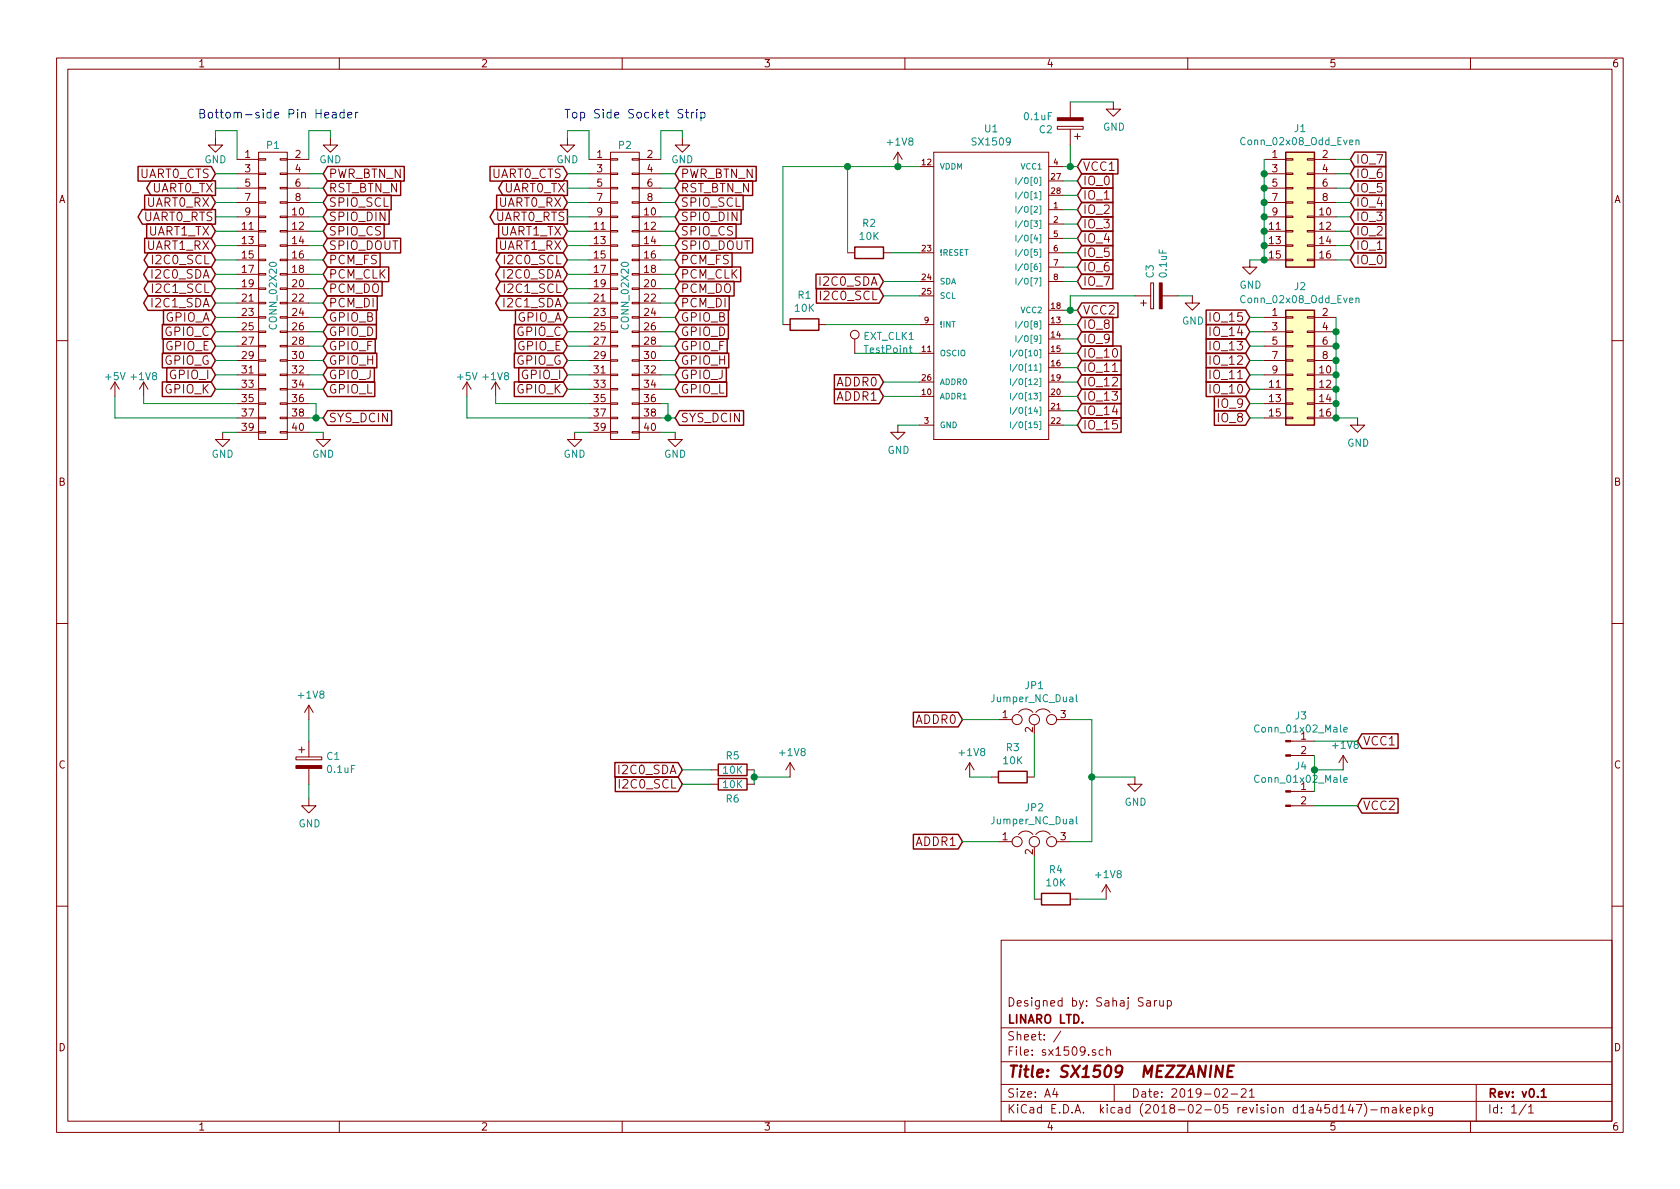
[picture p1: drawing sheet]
EESchema Schematic File Version 4
LIBS:sx1509-cache
EELAYER 26 0
EELAYER END
$Descr A4 11693 8268
encoding utf-8
Sheet 1 1
Title "SX1509  MEZZANINE"
Date "2019-02-21"
Rev "v0.1"
Comp "LINARO LTD."
Comment1 "Designed by: Sahaj Sarup"
Comment2 ""
Comment3 ""
Comment4 ""
$EndDescr
Text GLabel 3950 1500 0    60   Output ~ 0
UART0_RTS
$Comp
L power:GND #PWR01
U 1 1
P 3950 950
F 0 "#PWR01" H 3950 700 50  0001 C CNN
F 1 "GND" H 3950 800 50  0000 C CNN
F 2 "" H 3950 950 60  0000 C CNN
F 3 "" H 3950 950 60  0000 C CNN
	1    3950 950 
	1    0    0    -1  
$EndComp
Text GLabel 3950 1300 0    60   Output ~ 0
UART0_TX
$Comp
L power:GND #PWR02
U 1 1
P 4000 3000
F 0 "#PWR02" H 4000 2750 50  0001 C CNN
F 1 "GND" H 4000 2850 50  0000 C CNN
F 2 "" H 4000 3000 60  0000 C CNN
F 3 "" H 4000 3000 60  0000 C CNN
	1    4000 3000
	1    0    0    -1  
$EndComp
$Comp
L power:GND #PWR03
U 1 1
P 4700 3000
F 0 "#PWR03" H 4700 2750 50  0001 C CNN
F 1 "GND" H 4700 2850 50  0000 C CNN
F 2 "" H 4700 3000 60  0000 C CNN
F 3 "" H 4700 3000 60  0000 C CNN
	1    4700 3000
	1    0    0    -1  
$EndComp
Text GLabel 3950 1200 0    60   Input ~ 0
UART0_CTS
Text GLabel 4700 2900 2    60   Input ~ 0
SYS_DCIN
$Comp
L power:GND #PWR04
U 1 1
P 4750 950
F 0 "#PWR04" H 4750 700 50  0001 C CNN
F 1 "GND" H 4750 800 50  0000 C CNN
F 2 "" H 4750 950 60  0000 C CNN
F 3 "" H 4750 950 60  0000 C CNN
	1    4750 950 
	1    0    0    -1  
$EndComp
$Comp
L 96boards:CONN_02X20 P2
U 1 1
P 4350 2050
F 0 "P2" H 4350 3100 50  0000 C CNN
F 1 "CONN_02X20" V 4350 2050 50  0000 C CNN
F 2 "96boards:Socket_Strip_SMD_2x20_Pitch2mm" H 4350 1100 60  0001 C CNN
F 3 "" H 4350 1100 60  0000 C CNN
F 4 "Yxcon" H 4350 2050 60  0001 C CNN "Mfr"
F 5 "F240-1220A0xMUx1" H 4350 2050 60  0001 C CNN "Mfr Part #"
	1    4350 2050
	1    0    0    -1  
$EndComp
$Comp
L power:+1V8 #PWR05
U 1 1
P 3450 2750
F 0 "#PWR05" H 3450 2600 50  0001 C CNN
F 1 "+1V8" H 3450 2890 50  0000 C CNN
F 2 "" H 3450 2750 60  0000 C CNN
F 3 "" H 3450 2750 60  0000 C CNN
	1    3450 2750
	1    0    0    -1  
$EndComp
$Comp
L power:+5V #PWR06
U 1 1
P 3250 2750
F 0 "#PWR06" H 3250 2600 50  0001 C CNN
F 1 "+5V" H 3250 2890 50  0000 C CNN
F 2 "" H 3250 2750 60  0000 C CNN
F 3 "" H 3250 2750 60  0000 C CNN
	1    3250 2750
	1    0    0    -1  
$EndComp
Text GLabel 4700 1300 2    60   Input ~ 0
RST_BTN_N
Text GLabel 3950 2100 0    60   BiDi ~ 0
I2C1_SDA
Text GLabel 3950 2000 0    60   BiDi ~ 0
I2C1_SCL
Text GLabel 3950 1900 0    60   BiDi ~ 0
I2C0_SDA
Text GLabel 3950 1800 0    60   BiDi ~ 0
I2C0_SCL
Text GLabel 3950 2200 0    60   Input ~ 0
GPIO_A
Text GLabel 3950 1400 0    60   Input ~ 0
UART0_RX
Text GLabel 4700 1200 2    60   Input ~ 0
PWR_BTN_N
Text GLabel 3950 1600 0    60   Input ~ 0
UART1_TX
Text GLabel 3950 2300 0    60   Input ~ 0
GPIO_C
Text GLabel 3950 2400 0    60   Input ~ 0
GPIO_E
Text GLabel 3950 2500 0    60   Input ~ 0
GPIO_G
Text GLabel 3950 2600 0    60   Input ~ 0
GPIO_I
Text GLabel 3950 2700 0    60   Input ~ 0
GPIO_K
Text GLabel 3950 1700 0    60   Input ~ 0
UART1_RX
Text GLabel 4700 2200 2    60   Input ~ 0
GPIO_B
Text GLabel 4700 1400 2    60   Input ~ 0
SPIO_SCL
Text GLabel 4700 1500 2    60   Input ~ 0
SPIO_DIN
Text GLabel 4700 1600 2    60   Input ~ 0
SPIO_CS
Text GLabel 4700 1700 2    60   Input ~ 0
SPIO_DOUT
Text GLabel 4700 1800 2    60   Input ~ 0
PCM_FS
Text GLabel 4700 1900 2    60   Input ~ 0
PCM_CLK
Text GLabel 4700 2000 2    60   Input ~ 0
PCM_DO
Text GLabel 4700 2100 2    60   Input ~ 0
PCM_DI
Text GLabel 4700 2300 2    60   Input ~ 0
GPIO_D
Text GLabel 4700 2400 2    60   Input ~ 0
GPIO_F
Text GLabel 4700 2500 2    60   Input ~ 0
GPIO_H
Text GLabel 4700 2600 2    60   Input ~ 0
GPIO_J
Text GLabel 4700 2700 2    60   Input ~ 0
GPIO_L
Wire Wire Line
	4600 1200 4700 1200
Wire Wire Line
	4600 900  4750 900 
Wire Wire Line
	4750 900  4750 950 
Wire Wire Line
	3250 2750 3250 2900
Wire Wire Line
	3450 2750 3450 2800
Wire Wire Line
	3950 2400 4100 2400
Wire Wire Line
	3950 2500 4100 2500
Wire Wire Line
	3950 2600 4100 2600
Wire Wire Line
	3950 2700 4100 2700
Wire Wire Line
	3450 2800 4100 2800
Wire Wire Line
	4100 900  4100 1100
Wire Wire Line
	3950 900  4100 900 
Wire Wire Line
	4600 900  4600 1100
Wire Wire Line
	4600 1300 4700 1300
Wire Wire Line
	4600 1400 4700 1400
Wire Wire Line
	4600 1500 4700 1500
Wire Wire Line
	4600 1600 4700 1600
Wire Wire Line
	4600 1700 4700 1700
Wire Wire Line
	4600 1800 4700 1800
Wire Wire Line
	4600 1900 4700 1900
Wire Wire Line
	4600 2000 4700 2000
Wire Wire Line
	4600 2100 4700 2100
Wire Wire Line
	4600 2200 4700 2200
Wire Wire Line
	4600 2300 4700 2300
Wire Wire Line
	4600 2400 4700 2400
Wire Wire Line
	4600 2500 4700 2500
Wire Wire Line
	4600 2600 4700 2600
Wire Wire Line
	4600 2700 4700 2700
Connection ~ 4650 2900
Wire Wire Line
	4650 2800 4650 2900
Wire Wire Line
	4600 2800 4650 2800
Wire Wire Line
	4600 2900 4650 2900
Wire Wire Line
	3950 900  3950 950 
Wire Wire Line
	3950 1200 4100 1200
Wire Wire Line
	3950 2300 4100 2300
Wire Wire Line
	3950 2200 4100 2200
Wire Wire Line
	4100 3000 4000 3000
Wire Wire Line
	4600 3000 4700 3000
Wire Wire Line
	3250 2900 4100 2900
Wire Wire Line
	3950 1300 4100 1300
Wire Wire Line
	3950 1400 4100 1400
Wire Wire Line
	3950 1800 4100 1800
Wire Wire Line
	3950 1900 4100 1900
Wire Wire Line
	3950 2000 4100 2000
Wire Wire Line
	3950 2100 4100 2100
Wire Wire Line
	3950 1600 4100 1600
Wire Wire Line
	3950 1700 4100 1700
Wire Wire Line
	4100 1500 3950 1500
$Comp
L power:GND #PWR07
U 1 1
P 1500 950
F 0 "#PWR07" H 1500 700 50  0001 C CNN
F 1 "GND" H 1500 800 50  0000 C CNN
F 2 "" H 1500 950 60  0000 C CNN
F 3 "" H 1500 950 60  0000 C CNN
	1    1500 950 
	1    0    0    -1  
$EndComp
$Comp
L power:GND #PWR08
U 1 1
P 1550 3000
F 0 "#PWR08" H 1550 2750 50  0001 C CNN
F 1 "GND" H 1550 2850 50  0000 C CNN
F 2 "" H 1550 3000 60  0000 C CNN
F 3 "" H 1550 3000 60  0000 C CNN
	1    1550 3000
	1    0    0    -1  
$EndComp
$Comp
L power:GND #PWR09
U 1 1
P 2250 3000
F 0 "#PWR09" H 2250 2750 50  0001 C CNN
F 1 "GND" H 2250 2850 50  0000 C CNN
F 2 "" H 2250 3000 60  0000 C CNN
F 3 "" H 2250 3000 60  0000 C CNN
	1    2250 3000
	1    0    0    -1  
$EndComp
Text GLabel 2250 2900 2    60   Input ~ 0
SYS_DCIN
$Comp
L power:GND #PWR010
U 1 1
P 2300 950
F 0 "#PWR010" H 2300 700 50  0001 C CNN
F 1 "GND" H 2300 800 50  0000 C CNN
F 2 "" H 2300 950 60  0000 C CNN
F 3 "" H 2300 950 60  0000 C CNN
	1    2300 950 
	1    0    0    -1  
$EndComp
$Comp
L 96boards:CONN_02X20 P1
U 1 1
P 1900 2050
F 0 "P1" H 1900 3100 50  0000 C CNN
F 1 "CONN_02X20" V 1900 2050 50  0000 C CNN
F 2 "96boards:Pin_Header_SMD_2x20_Pitch2mm" H 1900 1100 60  0001 C CNN
F 3 "" H 1900 1100 60  0000 C CNN
F 4 "Yxcon" H 1900 2050 60  0001 C CNN "Mfr"
F 5 "P220-1220A0xMxxxx2" H 1900 2050 60  0001 C CNN "Mfr Part #"
	1    1900 2050
	1    0    0    -1  
$EndComp
$Comp
L power:+1V8 #PWR011
U 1 1
P 1000 2750
F 0 "#PWR011" H 1000 2600 50  0001 C CNN
F 1 "+1V8" H 1000 2890 50  0000 C CNN
F 2 "" H 1000 2750 60  0000 C CNN
F 3 "" H 1000 2750 60  0000 C CNN
	1    1000 2750
	1    0    0    -1  
$EndComp
$Comp
L power:+5V #PWR012
U 1 1
P 800 2750
F 0 "#PWR012" H 800 2600 50  0001 C CNN
F 1 "+5V" H 800 2890 50  0000 C CNN
F 2 "" H 800 2750 60  0000 C CNN
F 3 "" H 800 2750 60  0000 C CNN
	1    800  2750
	1    0    0    -1  
$EndComp
Text GLabel 1500 2100 0    60   BiDi ~ 0
I2C1_SDA
Text GLabel 1500 2000 0    60   BiDi ~ 0
I2C1_SCL
Text GLabel 1500 1900 0    60   BiDi ~ 0
I2C0_SDA
Text GLabel 1500 1800 0    60   BiDi ~ 0
I2C0_SCL
Text GLabel 2250 1200 2    60   Input ~ 0
PWR_BTN_N
Text GLabel 2250 1300 2    60   Input ~ 0
RST_BTN_N
Text GLabel 1500 1500 0    60   Output ~ 0
UART0_RTS
Text GLabel 1500 1400 0    60   Input ~ 0
UART0_RX
Text GLabel 1500 1300 0    60   Output ~ 0
UART0_TX
Text GLabel 1500 1200 0    60   Input ~ 0
UART0_CTS
Text GLabel 1500 2200 0    60   Input ~ 0
GPIO_A
Text GLabel 2250 2200 2    60   Input ~ 0
GPIO_B
Text GLabel 1500 1600 0    60   Input ~ 0
UART1_TX
Text GLabel 1500 1700 0    60   Input ~ 0
UART1_RX
Text GLabel 1500 2300 0    60   Input ~ 0
GPIO_C
Text GLabel 1500 2400 0    60   Input ~ 0
GPIO_E
Text GLabel 1500 2500 0    60   Input ~ 0
GPIO_G
Text GLabel 1500 2600 0    60   Input ~ 0
GPIO_I
Text GLabel 1500 2700 0    60   Input ~ 0
GPIO_K
Text GLabel 2250 1400 2    60   Input ~ 0
SPIO_SCL
Text GLabel 2250 1500 2    60   Input ~ 0
SPIO_DIN
Text GLabel 2250 1600 2    60   Input ~ 0
SPIO_CS
Text GLabel 2250 1700 2    60   Input ~ 0
SPIO_DOUT
Text GLabel 2250 1800 2    60   Input ~ 0
PCM_FS
Text GLabel 2250 1900 2    60   Input ~ 0
PCM_CLK
Text GLabel 2250 2000 2    60   Input ~ 0
PCM_DO
Text GLabel 2250 2100 2    60   Input ~ 0
PCM_DI
Text GLabel 2250 2300 2    60   Input ~ 0
GPIO_D
Text GLabel 2250 2400 2    60   Input ~ 0
GPIO_F
Text GLabel 2250 2500 2    60   Input ~ 0
GPIO_H
Text GLabel 2250 2600 2    60   Input ~ 0
GPIO_J
Text GLabel 2250 2700 2    60   Input ~ 0
GPIO_L
Wire Wire Line
	2150 900  2300 900 
Wire Wire Line
	2300 900  2300 950 
Wire Wire Line
	800  2750 800  2900
Wire Wire Line
	1000 2750 1000 2800
Wire Wire Line
	1500 2400 1650 2400
Wire Wire Line
	1500 2500 1650 2500
Wire Wire Line
	1500 2600 1650 2600
Wire Wire Line
	1500 2700 1650 2700
Wire Wire Line
	1000 2800 1650 2800
Wire Wire Line
	1650 900  1650 1100
Wire Wire Line
	1500 900  1650 900 
Wire Wire Line
	2150 900  2150 1100
Wire Wire Line
	2150 1200 2250 1200
Wire Wire Line
	2150 1300 2250 1300
Wire Wire Line
	2150 1400 2250 1400
Wire Wire Line
	2150 1500 2250 1500
Wire Wire Line
	2150 1600 2250 1600
Wire Wire Line
	2150 1700 2250 1700
Wire Wire Line
	2150 1800 2250 1800
Wire Wire Line
	2150 1900 2250 1900
Wire Wire Line
	2150 2000 2250 2000
Wire Wire Line
	2150 2100 2250 2100
Wire Wire Line
	2150 2200 2250 2200
Wire Wire Line
	2150 2300 2250 2300
Wire Wire Line
	2150 2400 2250 2400
Wire Wire Line
	2150 2500 2250 2500
Wire Wire Line
	2150 2600 2250 2600
Wire Wire Line
	2150 2700 2250 2700
Connection ~ 2200 2900
Wire Wire Line
	2200 2800 2200 2900
Wire Wire Line
	2150 2800 2200 2800
Wire Wire Line
	2150 2900 2200 2900
Wire Wire Line
	1500 900  1500 950 
Wire Wire Line
	1500 1200 1650 1200
Wire Wire Line
	1500 2300 1650 2300
Wire Wire Line
	1500 2200 1650 2200
Wire Wire Line
	1650 3000 1550 3000
Wire Wire Line
	2150 3000 2250 3000
Wire Wire Line
	800  2900 1650 2900
Wire Wire Line
	1500 1300 1650 1300
Wire Wire Line
	1500 1400 1650 1400
Wire Wire Line
	1500 1800 1650 1800
Wire Wire Line
	1500 1900 1650 1900
Wire Wire Line
	1500 2000 1650 2000
Wire Wire Line
	1500 2100 1650 2100
Wire Wire Line
	1500 1600 1650 1600
Wire Wire Line
	1500 1700 1650 1700
Wire Wire Line
	1650 1500 1500 1500
Text Notes 1375 825  0    60   ~ 0
Bottom-side Pin Header
Text Notes 3925 825  0    60   ~ 0
Top Side Socket Strip
Wire Wire Line
	4650 2900 4700 2900
Wire Wire Line
	2200 2900 2250 2900
$Comp
L sx1509:SX1509 U1
U 1 1
P 6900 2050
F 0 "U1" H 6900 3215 50  0000 C CNN
F 1 "SX1509" H 6900 3124 50  0000 C CNN
F 2 "sx1509:QFN-28" H 6930 2200 20  0001 C CNN
F 3 "" H 6900 2050 60  0001 C CNN
	1    6900 2050
	1    0    0    -1  
$EndComp
$Comp
L power:GND #PWR0101
U 1 1
P 6250 2950
F 0 "#PWR0101" H 6250 2700 50  0001 C CNN
F 1 "GND" H 6255 2777 50  0000 C CNN
F 2 "" H 6250 2950 50  0001 C CNN
F 3 "" H 6250 2950 50  0001 C CNN
	1    6250 2950
	1    0    0    -1  
$EndComp
$Comp
L power:+1V8 #PWR0102
U 1 1
P 6250 1150
F 0 "#PWR0102" H 6250 1000 50  0001 C CNN
F 1 "+1V8" H 6265 1323 50  0000 C CNN
F 2 "" H 6250 1150 50  0001 C CNN
F 3 "" H 6250 1150 50  0001 C CNN
	1    6250 1150
	1    0    0    -1  
$EndComp
Text GLabel 6150 1950 0    60   Input ~ 0
I2C0_SDA
Text GLabel 6150 2050 0    60   Input ~ 0
I2C0_SCL
Wire Wire Line
	6150 1950 6400 1950
Wire Wire Line
	6150 2050 6400 2050
Wire Wire Line
	6250 1150 6400 1150
Wire Wire Line
	6250 2950 6400 2950
Text GLabel 7500 1250 2    60   Input ~ 0
IO_0
Text GLabel 7500 1350 2    60   Input ~ 0
IO_1
Text GLabel 7500 1450 2    60   Input ~ 0
IO_2
Text GLabel 7500 1550 2    60   Input ~ 0
IO_3
Text GLabel 7500 1650 2    60   Input ~ 0
IO_4
Text GLabel 7500 1750 2    60   Input ~ 0
IO_5
Text GLabel 7500 1850 2    60   Input ~ 0
IO_6
Text GLabel 7500 1950 2    60   Input ~ 0
IO_7
Text GLabel 7500 2250 2    60   Input ~ 0
IO_8
Text GLabel 7500 2350 2    60   Input ~ 0
IO_9
Text GLabel 7500 2450 2    60   Input ~ 0
IO_10
Text GLabel 7500 2550 2    60   Input ~ 0
IO_11
Text GLabel 7500 2650 2    60   Input ~ 0
IO_12
Text GLabel 7500 2750 2    60   Input ~ 0
IO_13
Text GLabel 7500 2850 2    60   Input ~ 0
IO_14
Text GLabel 7500 2950 2    60   Input ~ 0
IO_15
Text GLabel 9400 1800 2    60   Input ~ 0
IO_0
Text GLabel 9400 1700 2    60   Input ~ 0
IO_1
Text GLabel 9400 1600 2    60   Input ~ 0
IO_2
Text GLabel 9400 1500 2    60   Input ~ 0
IO_3
Text GLabel 9400 1400 2    60   Input ~ 0
IO_4
Text GLabel 9400 1300 2    60   Input ~ 0
IO_5
Text GLabel 9400 1200 2    60   Input ~ 0
IO_6
Text GLabel 9400 1100 2    60   Input ~ 0
IO_7
Text GLabel 8700 2900 0    60   Input ~ 0
IO_8
Text GLabel 8700 2800 0    60   Input ~ 0
IO_9
Text GLabel 8700 2700 0    60   Input ~ 0
IO_10
Text GLabel 8700 2600 0    60   Input ~ 0
IO_11
Text GLabel 8700 2500 0    60   Input ~ 0
IO_12
Text GLabel 8700 2400 0    60   Input ~ 0
IO_13
Text GLabel 8700 2300 0    60   Input ~ 0
IO_14
Text GLabel 8700 2200 0    60   Input ~ 0
IO_15
Wire Wire Line
	7500 1250 7400 1250
Wire Wire Line
	7400 1350 7500 1350
Wire Wire Line
	7500 1450 7400 1450
Wire Wire Line
	7400 1550 7500 1550
Wire Wire Line
	7500 1650 7400 1650
Wire Wire Line
	7400 1750 7500 1750
Wire Wire Line
	7500 1850 7400 1850
Wire Wire Line
	7400 1950 7500 1950
Wire Wire Line
	7500 2250 7400 2250
Wire Wire Line
	7400 2350 7500 2350
Wire Wire Line
	7500 2450 7400 2450
Wire Wire Line
	7400 2550 7500 2550
Wire Wire Line
	7500 2650 7400 2650
Wire Wire Line
	7400 2750 7500 2750
Wire Wire Line
	7500 2850 7400 2850
Wire Wire Line
	7400 2950 7500 2950
$Comp
L Connector:Conn_01x02_Male J3
U 1 1
P 8950 5150
F 0 "J3" H 9056 5328 50  0000 C CNN
F 1 "Conn_01x02_Male" H 9056 5237 50  0000 C CNN
F 2 "Connector_PinHeader_2.54mm:PinHeader_1x02_P2.54mm_Horizontal" H 8950 5150 50  0001 C CNN
F 3 "~" H 8950 5150 50  0001 C CNN
	1    8950 5150
	1    0    0    -1  
$EndComp
$Comp
L Connector:Conn_01x02_Male J4
U 1 1
P 8950 5500
F 0 "J4" H 9056 5678 50  0000 C CNN
F 1 "Conn_01x02_Male" H 9056 5587 50  0000 C CNN
F 2 "Connector_PinHeader_2.54mm:PinHeader_1x02_P2.54mm_Horizontal" H 8950 5500 50  0001 C CNN
F 3 "~" H 8950 5500 50  0001 C CNN
	1    8950 5500
	1    0    0    -1  
$EndComp
Wire Wire Line
	9150 5250 9150 5350
$Comp
L power:+1V8 #PWR0103
U 1 1
P 9350 5350
F 0 "#PWR0103" H 9350 5200 50  0001 C CNN
F 1 "+1V8" H 9365 5523 50  0000 C CNN
F 2 "" H 9350 5350 50  0001 C CNN
F 3 "" H 9350 5350 50  0001 C CNN
	1    9350 5350
	1    0    0    -1  
$EndComp
Wire Wire Line
	9350 5350 9150 5350
Connection ~ 9150 5350
Wire Wire Line
	9150 5350 9150 5500
Text GLabel 7500 1150 2    60   Input ~ 0
VCC1
Text GLabel 7500 2150 2    60   Input ~ 0
VCC2
Text GLabel 9450 5150 2    60   Input ~ 0
VCC1
Text GLabel 9450 5600 2    60   Input ~ 0
VCC2
Wire Wire Line
	7400 1150 7450 1150
Wire Wire Line
	7500 2150 7450 2150
Wire Wire Line
	9150 5150 9450 5150
Wire Wire Line
	9150 5600 9450 5600
$Comp
L Device:CP C1
U 1 1
P 2150 5300
F 0 "C1" H 2268 5346 50  0000 L CNN
F 1 "0.1uF" H 2268 5255 50  0000 L CNN
F 2 "Capacitor_SMD:C_0201_0603Metric" H 2188 5150 50  0001 C CNN
F 3 "~" H 2150 5300 50  0001 C CNN
	1    2150 5300
	1    0    0    -1  
$EndComp
$Comp
L power:+1V8 #PWR0104
U 1 1
P 2150 5000
F 0 "#PWR0104" H 2150 4850 50  0001 C CNN
F 1 "+1V8" H 2165 5173 50  0000 C CNN
F 2 "" H 2150 5000 50  0001 C CNN
F 3 "" H 2150 5000 50  0001 C CNN
	1    2150 5000
	1    0    0    -1  
$EndComp
$Comp
L power:GND #PWR0105
U 1 1
P 2150 5550
F 0 "#PWR0105" H 2150 5300 50  0001 C CNN
F 1 "GND" H 2155 5377 50  0000 C CNN
F 2 "" H 2150 5550 50  0001 C CNN
F 3 "" H 2150 5550 50  0001 C CNN
	1    2150 5550
	1    0    0    -1  
$EndComp
Wire Wire Line
	2150 5000 2150 5150
$Comp
L Device:R R2
U 1 1
P 6050 1750
F 0 "R2" V 5843 1750 50  0000 C CNN
F 1 "10K" V 5934 1750 50  0000 C CNN
F 2 "Resistor_SMD:R_0201_0603Metric" V 5980 1750 50  0001 C CNN
F 3 "~" H 6050 1750 50  0001 C CNN
	1    6050 1750
	0    1    1    0   
$EndComp
$Comp
L Device:R R1
U 1 1
P 5600 2250
F 0 "R1" V 5393 2250 50  0000 C CNN
F 1 "10K" V 5484 2250 50  0000 C CNN
F 2 "Resistor_SMD:R_0201_0603Metric" V 5530 2250 50  0001 C CNN
F 3 "~" H 5600 2250 50  0001 C CNN
	1    5600 2250
	0    1    1    0   
$EndComp
Wire Wire Line
	6250 1150 5900 1150
Wire Wire Line
	5900 1150 5900 1750
Connection ~ 6250 1150
Wire Wire Line
	6200 1750 6400 1750
Wire Wire Line
	5900 1150 5450 1150
Wire Wire Line
	5450 1150 5450 2250
Connection ~ 5900 1150
Wire Wire Line
	5750 2250 6400 2250
$Comp
L Device:CP C3
U 1 1
P 8050 2050
F 0 "C3" H 8168 2096 50  0000 L CNN
F 1 "0.1uF" H 8168 2005 50  0000 L CNN
F 2 "Capacitor_SMD:C_0201_0603Metric" H 8088 1900 50  0001 C CNN
F 3 "~" H 8050 2050 50  0001 C CNN
	1    8050 2050
	0    -1   -1   0   
$EndComp
$Comp
L Device:CP C2
U 1 1
P 7450 850
F 0 "C2" H 7568 896 50  0000 L CNN
F 1 "0.1uF" H 7568 805 50  0000 L CNN
F 2 "Capacitor_SMD:C_0201_0603Metric" H 7488 700 50  0001 C CNN
F 3 "~" H 7450 850 50  0001 C CNN
	1    7450 850 
	-1   0    0    1   
$EndComp
$Comp
L power:GND #PWR0106
U 1 1
P 7750 700
F 0 "#PWR0106" H 7750 450 50  0001 C CNN
F 1 "GND" H 7755 527 50  0000 C CNN
F 2 "" H 7750 700 50  0001 C CNN
F 3 "" H 7750 700 50  0001 C CNN
	1    7750 700 
	1    0    0    -1  
$EndComp
$Comp
L power:GND #PWR0107
U 1 1
P 8300 2050
F 0 "#PWR0107" H 8300 1800 50  0001 C CNN
F 1 "GND" H 8305 1877 50  0000 C CNN
F 2 "" H 8300 2050 50  0001 C CNN
F 3 "" H 8300 2050 50  0001 C CNN
	1    8300 2050
	1    0    0    -1  
$EndComp
Wire Wire Line
	7450 1000 7450 1150
Connection ~ 7450 1150
Wire Wire Line
	7450 1150 7500 1150
Wire Wire Line
	7450 700  7750 700 
Wire Wire Line
	7450 2150 7450 2050
Wire Wire Line
	7450 2050 7900 2050
Connection ~ 7450 2150
Wire Wire Line
	7450 2150 7400 2150
Wire Wire Line
	8200 2050 8300 2050
$Comp
L Device:Jumper_NC_Dual JP1
U 1 1
P 7200 5000
F 0 "JP1" H 7200 5239 50  0000 C CNN
F 1 "Jumper_NC_Dual" H 7200 5148 50  0000 C CNN
F 2 "Jumper:SolderJumper_01x03" H 7200 5000 50  0001 C CNN
F 3 "~" H 7200 5000 50  0001 C CNN
	1    7200 5000
	1    0    0    -1  
$EndComp
$Comp
L Device:Jumper_NC_Dual JP2
U 1 1
P 7200 5850
F 0 "JP2" H 7200 6089 50  0000 C CNN
F 1 "Jumper_NC_Dual" H 7200 5998 50  0000 C CNN
F 2 "Jumper:SolderJumper_01x03" H 7200 5850 50  0001 C CNN
F 3 "~" H 7200 5850 50  0001 C CNN
	1    7200 5850
	1    0    0    -1  
$EndComp
$Comp
L power:GND #PWR0108
U 1 1
P 7900 5400
F 0 "#PWR0108" H 7900 5150 50  0001 C CNN
F 1 "GND" H 7905 5227 50  0000 C CNN
F 2 "" H 7900 5400 50  0001 C CNN
F 3 "" H 7900 5400 50  0001 C CNN
	1    7900 5400
	1    0    0    -1  
$EndComp
Text GLabel 6150 2650 0    60   Input ~ 0
ADDR0
Text GLabel 6150 2750 0    60   Input ~ 0
ADDR1
Text GLabel 6700 5850 0    60   Input ~ 0
ADDR1
Text GLabel 6700 5000 0    60   Input ~ 0
ADDR0
Wire Wire Line
	6700 5000 6950 5000
Wire Wire Line
	6950 5850 6700 5850
$Comp
L Device:R R4
U 1 1
P 7350 6250
F 0 "R4" V 7143 6250 50  0000 C CNN
F 1 "10K" V 7234 6250 50  0000 C CNN
F 2 "Resistor_SMD:R_0201_0603Metric" V 7280 6250 50  0001 C CNN
F 3 "~" H 7350 6250 50  0001 C CNN
	1    7350 6250
	0    1    1    0   
$EndComp
$Comp
L Device:R R3
U 1 1
P 7050 5400
F 0 "R3" V 6843 5400 50  0000 C CNN
F 1 "10K" V 6934 5400 50  0000 C CNN
F 2 "Resistor_SMD:R_0201_0603Metric" V 6980 5400 50  0001 C CNN
F 3 "~" H 7050 5400 50  0001 C CNN
	1    7050 5400
	0    1    1    0   
$EndComp
Wire Wire Line
	7200 6250 7200 5950
Wire Wire Line
	7200 5400 7200 5100
$Comp
L power:+1V8 #PWR0109
U 1 1
P 6750 5400
F 0 "#PWR0109" H 6750 5250 50  0001 C CNN
F 1 "+1V8" H 6765 5573 50  0000 C CNN
F 2 "" H 6750 5400 50  0001 C CNN
F 3 "" H 6750 5400 50  0001 C CNN
	1    6750 5400
	1    0    0    -1  
$EndComp
$Comp
L power:+1V8 #PWR0110
U 1 1
P 7700 6250
F 0 "#PWR0110" H 7700 6100 50  0001 C CNN
F 1 "+1V8" H 7715 6423 50  0000 C CNN
F 2 "" H 7700 6250 50  0001 C CNN
F 3 "" H 7700 6250 50  0001 C CNN
	1    7700 6250
	1    0    0    -1  
$EndComp
Wire Wire Line
	7500 6250 7700 6250
Wire Wire Line
	6900 5400 6750 5400
Wire Wire Line
	6150 2650 6400 2650
Wire Wire Line
	6400 2750 6150 2750
Text GLabel 4750 5350 0    60   Input ~ 0
I2C0_SDA
Text GLabel 4750 5450 0    60   Input ~ 0
I2C0_SCL
$Comp
L Device:R R5
U 1 1
P 5100 5350
F 0 "R5" V 5000 5350 50  0000 C CNN
F 1 "10K" V 5100 5350 50  0000 C CNN
F 2 "Resistor_SMD:R_0201_0603Metric" V 5030 5350 50  0001 C CNN
F 3 "~" H 5100 5350 50  0001 C CNN
	1    5100 5350
	0    1    1    0   
$EndComp
$Comp
L Device:R R6
U 1 1
P 5100 5450
F 0 "R6" V 5200 5450 50  0000 C CNN
F 1 "10K" V 5100 5450 50  0000 C CNN
F 2 "Resistor_SMD:R_0201_0603Metric" V 5030 5450 50  0001 C CNN
F 3 "~" H 5100 5450 50  0001 C CNN
	1    5100 5450
	0    1    1    0   
$EndComp
$Comp
L power:+1V8 #PWR0111
U 1 1
P 5500 5400
F 0 "#PWR0111" H 5500 5250 50  0001 C CNN
F 1 "+1V8" H 5515 5573 50  0000 C CNN
F 2 "" H 5500 5400 50  0001 C CNN
F 3 "" H 5500 5400 50  0001 C CNN
	1    5500 5400
	1    0    0    -1  
$EndComp
Wire Wire Line
	4750 5350 4950 5350
Wire Wire Line
	4750 5450 4950 5450
Wire Wire Line
	5250 5350 5250 5400
Wire Wire Line
	5250 5400 5500 5400
Connection ~ 5250 5400
Wire Wire Line
	5250 5400 5250 5450
$Comp
L Connector:TestPoint EXT_CLK1
U 1 1
P 5950 2450
F 0 "EXT_CLK1" H 6008 2570 50  0000 L CNN
F 1 "TestPoint" H 6008 2479 50  0000 L CNN
F 2 "TestPoint:TestPoint_Pad_D2.5mm" H 6150 2450 50  0001 C CNN
F 3 "~" H 6150 2450 50  0001 C CNN
	1    5950 2450
	1    0    0    -1  
$EndComp
Wire Wire Line
	5950 2450 6400 2450
Wire Wire Line
	9400 1100 9300 1100
Wire Wire Line
	9300 1200 9400 1200
Wire Wire Line
	9400 1300 9300 1300
Wire Wire Line
	9300 1400 9400 1400
Wire Wire Line
	9400 1500 9300 1500
Wire Wire Line
	9300 1600 9400 1600
Wire Wire Line
	9300 1700 9400 1700
Wire Wire Line
	9300 1800 9400 1800
Wire Wire Line
	8800 2900 8700 2900
Wire Wire Line
	8800 2800 8700 2800
Wire Wire Line
	8800 2700 8700 2700
Wire Wire Line
	8800 2600 8700 2600
Wire Wire Line
	8800 2500 8700 2500
Wire Wire Line
	8800 2400 8700 2400
Wire Wire Line
	8800 2300 8700 2300
Wire Wire Line
	8800 2200 8700 2200
$Comp
L power:GND #PWR0112
U 1 1
P 8700 1800
F 0 "#PWR0112" H 8700 1550 50  0001 C CNN
F 1 "GND" H 8705 1627 50  0000 C CNN
F 2 "" H 8700 1800 50  0001 C CNN
F 3 "" H 8700 1800 50  0001 C CNN
	1    8700 1800
	1    0    0    -1  
$EndComp
Wire Wire Line
	8700 1800 8800 1800
$Comp
L power:GND #PWR0113
U 1 1
P 9450 2900
F 0 "#PWR0113" H 9450 2650 50  0001 C CNN
F 1 "GND" H 9455 2727 50  0000 C CNN
F 2 "" H 9450 2900 50  0001 C CNN
F 3 "" H 9450 2900 50  0001 C CNN
	1    9450 2900
	1    0    0    -1  
$EndComp
Wire Wire Line
	9300 2900 9450 2900
Wire Wire Line
	2150 5550 2150 5450
Wire Wire Line
	7450 5000 7600 5000
Wire Wire Line
	7600 5000 7600 5400
Wire Wire Line
	7600 5850 7450 5850
Wire Wire Line
	7600 5400 7900 5400
Connection ~ 7600 5400
Wire Wire Line
	7600 5400 7600 5850
$Comp
L Connector_Generic:Conn_02x08_Odd_Even J1
U 1 1
P 9000 1400
F 0 "J1" H 9050 1917 50  0000 C CNN
F 1 "Conn_02x08_Odd_Even" H 9050 1826 50  0000 C CNN
F 2 "Connector_PinHeader_2.54mm:PinHeader_2x08_P2.54mm_Horizontal" H 9000 1400 50  0001 C CNN
F 3 "~" H 9000 1400 50  0001 C CNN
	1    9000 1400
	1    0    0    -1  
$EndComp
$Comp
L Connector_Generic:Conn_02x08_Odd_Even J2
U 1 1
P 9000 2500
F 0 "J2" H 9050 3017 50  0000 C CNN
F 1 "Conn_02x08_Odd_Even" H 9050 2926 50  0000 C CNN
F 2 "Connector_PinHeader_2.54mm:PinHeader_2x08_P2.54mm_Horizontal" H 9000 2500 50  0001 C CNN
F 3 "~" H 9000 2500 50  0001 C CNN
	1    9000 2500
	1    0    0    -1  
$EndComp
Wire Wire Line
	8800 1700 8800 1800
Connection ~ 8800 1800
Wire Wire Line
	9300 2800 9300 2900
Connection ~ 9300 2900
Wire Wire Line
	8800 1700 8800 1600
Connection ~ 8800 1700
Connection ~ 8800 1200
Wire Wire Line
	8800 1200 8800 1100
Connection ~ 8800 1300
Wire Wire Line
	8800 1300 8800 1200
Connection ~ 8800 1400
Wire Wire Line
	8800 1400 8800 1300
Connection ~ 8800 1500
Wire Wire Line
	8800 1500 8800 1400
Connection ~ 8800 1600
Wire Wire Line
	8800 1600 8800 1500
Wire Wire Line
	9300 2200 9300 2300
Connection ~ 9300 2800
Connection ~ 9300 2300
Wire Wire Line
	9300 2300 9300 2400
Connection ~ 9300 2400
Wire Wire Line
	9300 2400 9300 2500
Connection ~ 9300 2500
Wire Wire Line
	9300 2500 9300 2600
Connection ~ 9300 2600
Wire Wire Line
	9300 2600 9300 2700
Connection ~ 9300 2700
Wire Wire Line
	9300 2700 9300 2800
$EndSCHEMATC
